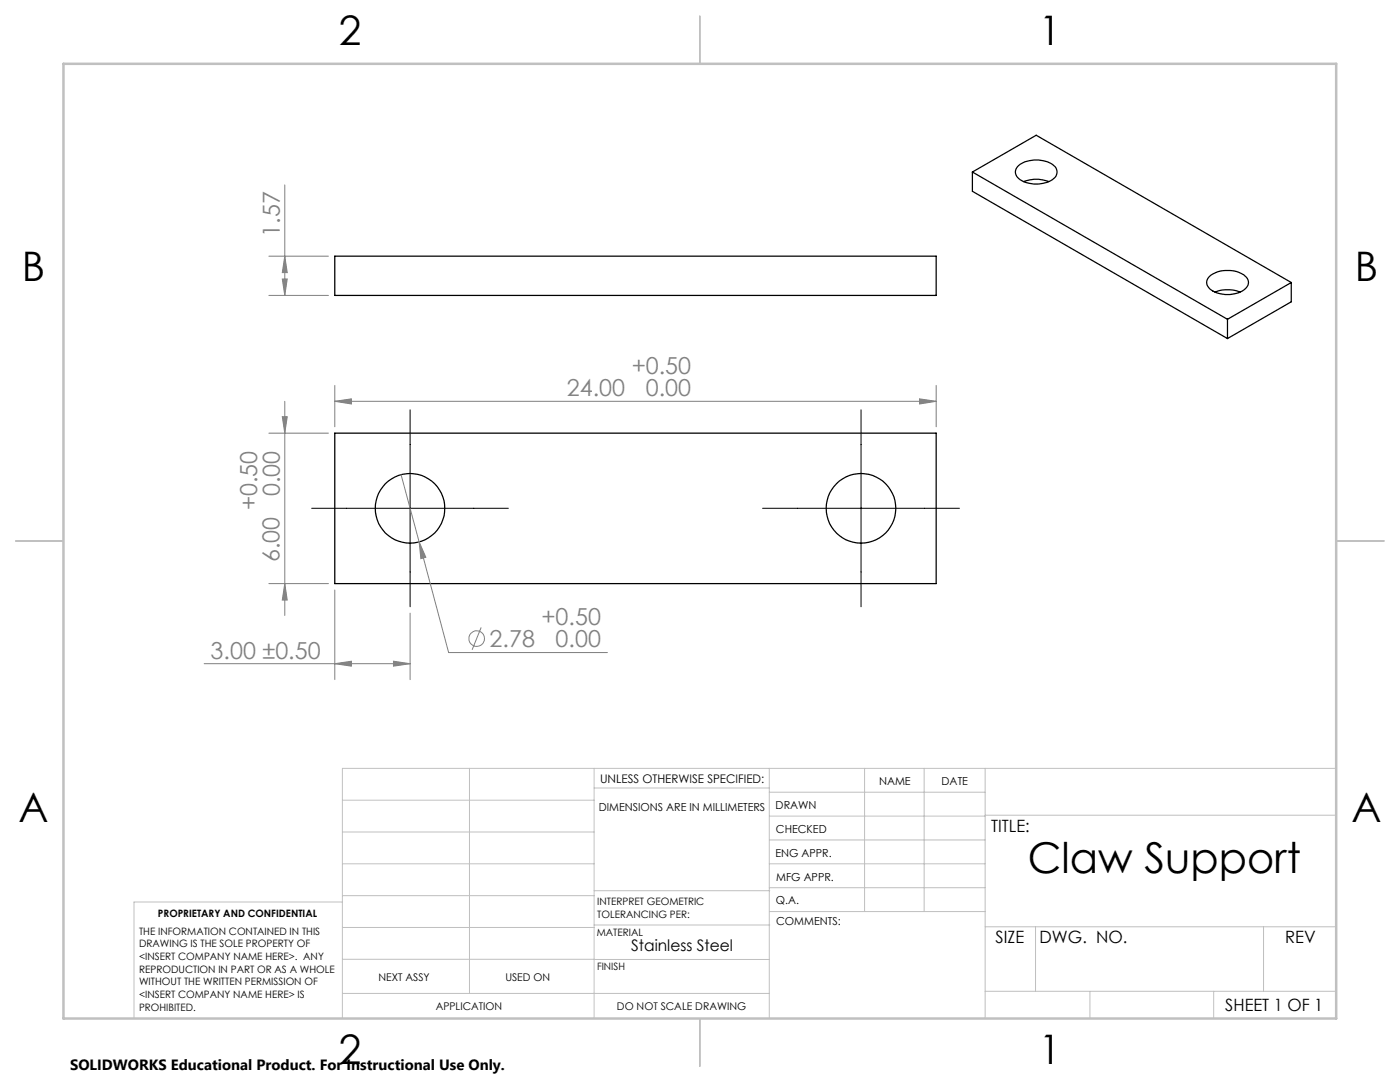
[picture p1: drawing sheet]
<svg xmlns="http://www.w3.org/2000/svg" width="279mm" height="216mm" viewBox="0 0 279 216" stroke-linecap="round" stroke-linejoin="round" font-family="sans-serif">
<g fill="none" stroke="#000" stroke-width=".25">
<path d="M194.1 34.3l12.7-7.3 50.9 29.4M194.1 34.3l50.9 29.4M194.1 34.3v3.9l50.9 29.4M203.1 33.3a5.9 5.9 0 0 1 7.5 0 1.87 1.87 0 0 1-1.2 2.9 6.1 6.1 0 0 1-6.3-.8 1.53 1.53 0 0 1 0-2.1zM204.3 36.2a7.1 7.1 0 0 1 5 0M66.8 51.1h120v7.8h-120zM241.2 55.3a5.9 5.9 0 0 1 7.5 0 1.73 1.73 0 0 1-.8 2.8 6 6 0 0 1-6.7-.7 1.49 1.49 0 0 1 0-2.1zM242.5 58.3a7.1 7.1 0 0 1 5 0M257.7 56.4l-12.7 7.3M257.7 56.4v3.8l-12.7 7.4M245 63.7v3.9M66.8 86.4h120v30.1h-120z"/>
<circle cx="81.8" cy="101.4" r="6.9"/>
<circle cx="171.8" cy="101.4" r="6.9"/>
</g>
<g fill="none" stroke="#808080" stroke-width=".2">
<path d="M56.8 36.9v22M53.7 58.9h11.8M53.7 51.1h11.8M56.3 55.7h1l-.5 3.2zM56.8 51.1l.5 3.3h-1zM66.8 76.9v8.3M183.5 79.6l3.3 .5-3.3 .5zM186.8 76.9v8.3M53.7 86.4h11.8M56.3 83.1h1l-.5 3.3zM56.8 80.1v42.7M66.8 80.1l3.3-.5v1z"/>
<path d="M66.8 80.1h120M80 94.7l3.6 13.4M53.7 116.5h11.8M56.8 116.5l.5 3.2h-1zM66.8 117.7v17.9M83.6 108.1l1.4 3.1-1 .3zM83.6 108.1l5.9 22.1h31.7M40.7 132.4h41.1M66.8 132.4l3.3-.5v1zM78.5 131.9l3.3 .5-3.3 .5zM81.8 122.3v13.3M96 125.2l-1.8 4.4"/>
<circle cx="95.1" cy="127.4" r="1.55"/>
</g>
<path d="M81.8 81.8v39.3M171.8 81.8v39.3M62.2 101.4h39.3M152.2 101.4h39.3" fill="none" stroke="#000" stroke-width=".2"/>
<g fill="none" stroke="#c0c0c0" stroke-width=".2">
<path d="M68.3 159.7h50.3M93.7 153.3v44.9M118.6 153.3v49.9M118.6 157.2h34.9M153.5 153.3v49.9M153.5 158.1h43.1M172.5 153.3v28.6M184.4 153.3v28.6M196.6 153.3v49.9M266.7 153.3h-198.4v49.9M68.3 178.7h50.3M68.3 172.4h50.3"/>
<path d="M68.3 166h50.3M68.3 180h-41.6v23.2M118.6 177.7h35M153.5 167.6h43.1M153.5 162.8h43.1M153.5 172.4h43.1M153.5 177.1h43.1M196.6 162.7h70.1M68.3 198.2h85.2M68.3 191.4l85.2 .1M68.3 185.1h50.3M118.6 184.6h35"/>
<path d="M153.6 181.9h43M196.6 197.8h70.1M196.6 184.9h70.1M206.7 184.9v12.9M217.5 197.8v5.4M242.2 197.8v5.4M252.2 184.9v12.9"/>
</g>
<path d="M139.7 3.2v9.5M3.1 107.9h9.6M266.7 107.9h9.5M139.7 203.2v9.6" fill="none" stroke="#c0c0c0" stroke-width=".25"/>
<path d="M12.7 12.7h254v190.5h-254z" fill="none" stroke="#c0c0c0" stroke-width=".5"/>
<g fill="#808080">
<path d="M183.5 79.6l3.3 .5-3.3 .5zM66.8 80.1l3.3-.5v1z"/>
<path d="M83.6 108.1l.4 3.4 1-.3zM66.8 132.4l3.3-.5v1zM78.5 131.9l3.3 .5-3.3 .5z"/>
<path d="M56.3 55.7h1l-.5 3.2zM56.8 51.1l.5 3.3h-1z"/>
<path d="M56.3 83.1h1l-.5 3.3zM56.8 116.5l.5 3.2h-1z"/>
</g>
<text font-size="8.5" x="205.1" y="174.2">Claw Support</text>
<g font-size="8.1">
<text x="67.6" y="8.9">2</text>
<text x="207.3" y="8.9">1</text>
<text x="4.4" y="56.2">B</text>
<text x="270.4" y="56.2">B</text>
<text x="3.7" y="164.1">A</text>
<text x="269.7" y="164.1">A</text>
<text x="67.6" y="212.4">2</text>
<text x="207.3" y="212.4">1</text>
</g>
<g font-size="4.7" fill="#808080">
<text x="55.8" y="47.2" transform="rotate(-90 55.8 47.2)">1.57</text>
<text x="126.1" y="74.5">+0.50</text>
<text x="113.1" y="79">24.00</text>
<text x="128.9" y="79.1">0.00</text>
<text x="51.3" y="101.8" transform="rotate(-90 51.3 101.8)">+0.50</text>
<text x="55.8" y="99" transform="rotate(-90 55.8 99)">0.00</text>
<text x="55.8" y="112.1" transform="rotate(-90 55.8 112.1)">6.00</text>
<text x="108.1" y="124.6">+0.50</text>
<text x="42" y="131.4">3.00 ±0.50</text>
<text x="97.7" y="129.1">2.78</text>
<text x="110.9" y="129.2">0.00</text>
</g>
<g font-size="3.4">
<text x="197.8" y="166">TITLE:</text>
<text x="198.7" y="188.1">SIZE</text>
<text x="207.5" y="188.1">DWG. NO.</text>
<text x="256.5" y="188.2">REV</text>
<text x="244.5" y="201.7">SHEET 1 OF 1</text>
</g>
<text font-size="3.2" x="126" y="189.8">Stainless Steel</text>
<text font-size="3" x="14" y="213.5">SOLIDWORKS Educational Product. For Instructional Use Only.</text>
<text font-size="2.4" x="119.8" y="156.2">UNLESS OTHERWISE SPECIFIED:</text>
<g font-size="2.2">
<text x="119.5" y="161.8">DIMENSIONS ARE IN MILLIMETERS</text>
<text x="154.8" y="161.4">DRAWN</text>
<text x="175.4" y="156.6">NAME</text>
<text x="187.9" y="156.7">DATE</text>
<text x="154.9" y="166.3">CHECKED</text>
<text x="154.8" y="170.9">ENG APPR.</text>
<text x="154.9" y="175.7">MFG APPR.</text>
<text x="154.9" y="180.4">Q.A.</text>
<text x="154.9" y="184.6">COMMENTS:</text>
</g>
<g font-size="2.1">
<text x="75.5" y="195.7">NEXT ASSY</text>
<text x="100.9" y="195.7">USED ON</text>
<text x="86.9" y="201.5">APPLICATION</text>
<text x="123.1" y="201.6">DO NOT SCALE DRAWING</text>
</g>
<g font-size="2">
<text x="31.5" y="182.9">PROPRIETARY AND CONFIDENTIAL</text>
<text x="119.2" y="180.6">INTERPRET GEOMETRIC</text>
<text x="119.2" y="183.1">TOLERANCING PER:</text>
<text x="27.8" y="186.5">THE INFORMATION CONTAINED IN THIS</text>
<text x="27.8" y="189">DRAWING IS THE SOLE PROPERTY OF</text>
<text x="27.8" y="191.6">&lt;INSERT COMPANY NAME HERE&gt;. ANY</text>
<text x="119.1" y="186.7">MATERIAL</text>
<text x="27.8" y="194.1">REPRODUCTION IN PART OR AS A WHOLE</text>
<text x="27.8" y="196.6">WITHOUT THE WRITTEN PERMISSION OF</text>
<text x="119.1" y="193.5">FINISH</text>
<text x="27.8" y="199.1">&lt;INSERT COMPANY NAME HERE&gt; IS</text>
<text x="27.8" y="201.7">PROHIBITED.</text>
</g>
</svg>
